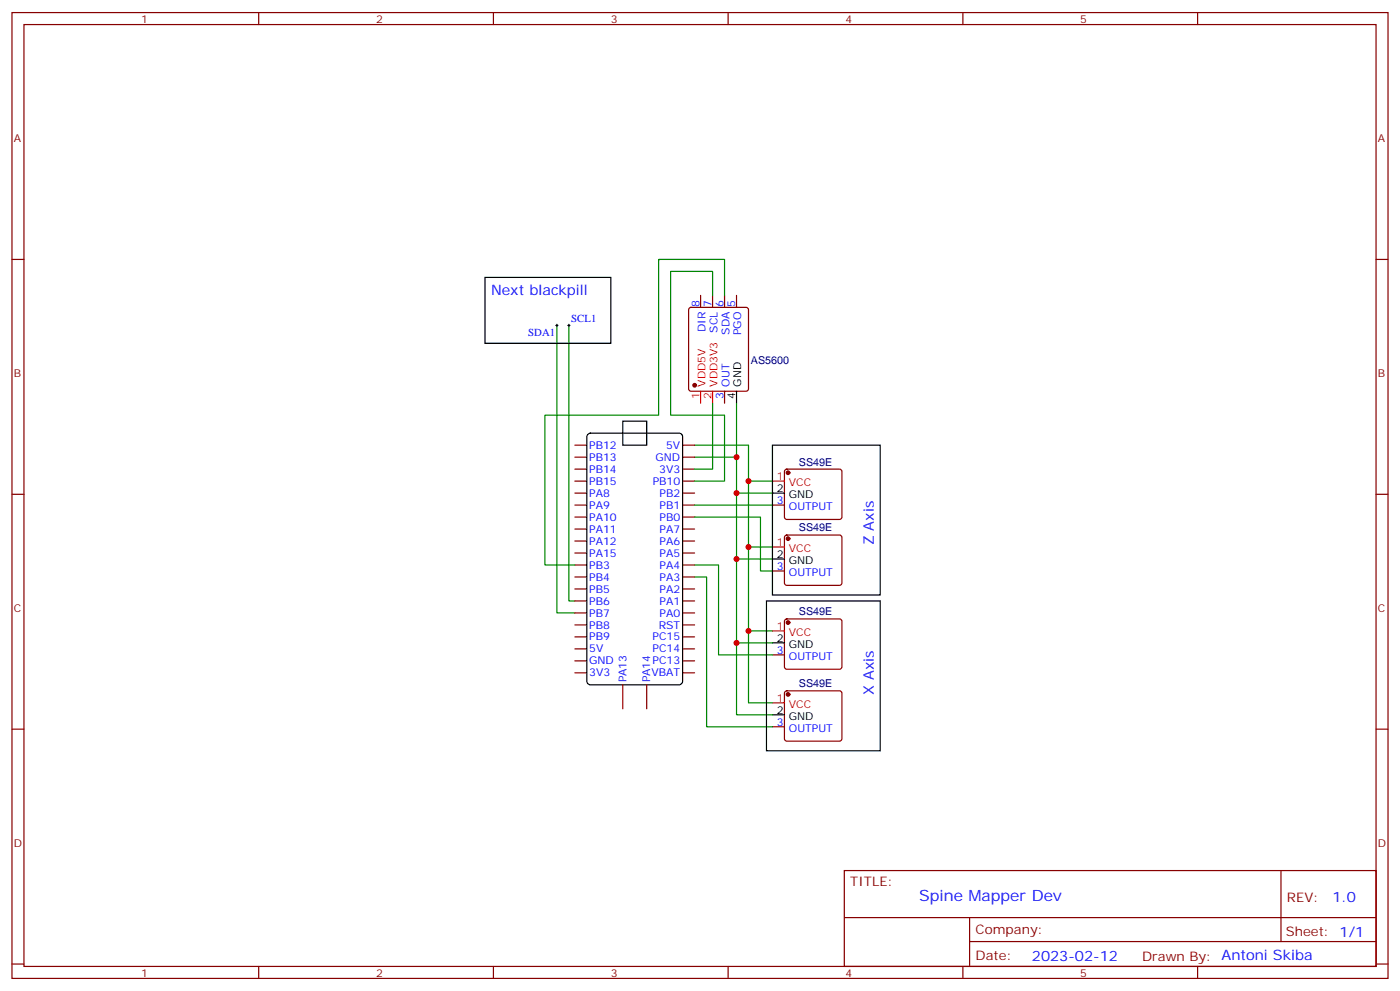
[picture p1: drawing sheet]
<svg xmlns="http://www.w3.org/2000/svg" width="412mm" height="292mm" viewBox="0 0 412 292" stroke-linecap="round" stroke-linejoin="round" font-family="sans-serif">
<g fill="none" stroke="#870000" stroke-width=".35">
<path d="M3.5 3.7h405.4v284.3h-405.4zM7.1 7.2h398.2v277.3h-398.2zM76.2 3.7v3.5M145.3 3.7v3.5M214.5 3.7v3.5M283.6 3.7v3.5M352.8 3.7v3.5M3.5 76.4h3.6M405.3 76.4h3.6M203.1 90.7l.5-.2h16.2l.5 .2 .2 .5v23.3l-.2 .5-.5 .2h-16.2l-.5-.3-.3-.4v-23.3zM206.4 87v3.5M209.9 87v3.5"/>
<path d="M213.4 87v3.5M217 87v3.5M213.4 115.2v3.5M169.3 138.1h3.6M169.3 134.6h3.6M169.3 131.1h3.6M201.1 138.1h3.5M201.1 134.6h3.5M201.1 131.1h3.5M231.3 138.3l.5-.2h15.5l.5 .2 .2 .5v13.4l-.2 .5-.5 .2h-15.5l-.5-.2-.2-.5v-13.4zM3.5 145.5h3.6M169.3 159.3h3.6"/>
<path d="M169.3 155.8h3.6M169.3 152.2h3.6M169.3 148.7h3.6M169.3 145.2h3.6M169.3 141.6h3.6M201.1 159.3h3.5M201.1 155.8h3.5M201.1 152.2h3.5M201.1 148.7h3.5M201.1 145.2h3.5M201.1 141.6h3.5M227.5 148.7h3.6"/>
<path d="M231.3 157.7l.5-.2h15.5l.5 .2 .2 .5v13.4l-.2 .5-.5 .2h-15.5l-.5-.2-.2-.5v-13.4zM405.3 145.5h3.6M169.3 176.9h3.6M169.3 173.4h3.6M169.3 169.9h3.6M169.3 166.3h3.6M169.3 162.8h3.6M201.1 176.9h3.5M201.1 173.4h3.5M201.1 169.9h3.5M201.1 166.3h3.5M201.1 162.8h3.5"/>
<path d="M227.5 168.1h3.6M169.3 198.1h3.6M169.3 194.6h3.6M169.3 191h3.6M169.3 187.5h3.6M169.3 180.4h3.6M169.3 184h3.6M201.1 198.1h3.5M201.1 194.6h3.5M201.1 191h3.5M201.1 187.5h3.5M201.1 180.4h3.5"/>
<path d="M201.1 184h3.5M227.5 192.8h3.6M231.3 182.4l.5-.2h15.5l.5 .2 .2 .5v13.4l-.2 .5-.5 .2h-15.5l-.5-.2-.2-.5v-13.4zM3.5 214.7h3.6M183.4 201.6v7.1M190.5 201.6v7.1M227.5 214h3.6M231.3 203.6l.5-.2h15.5l.5 .2 .2 .5v13.4l-.2 .5-.5 .2h-15.5l-.5-.2-.2-.5v-13.4zM405.3 214.7h3.6M248.7 256.3h156.6v28.2h-156.6zM377.3 256.3v20.9M248.7 270.1h156.5"/>
<path d="M285.6 277.2h119.6M285.6 270.1v14.2M3.5 283.8h3.6M76.2 284.5v3.5M145.3 284.5v3.5M214.5 284.5v3.5M283.6 284.5v3.5M352.8 284.5v3.5M405.3 283.8h3.6"/>
</g>
<g fill="#870000" stroke="#870000" stroke-width=".35">
<circle cx="232.1" cy="183.3" r=".53"/>
<circle cx="232.1" cy="204.4" r=".53"/>
<circle cx="204.6" cy="113.4" r=".53"/>
<circle cx="232.1" cy="158.6" r=".53"/>
<circle cx="232.1" cy="139.2" r=".53"/>
</g>
<path d="M206.4 115.2v3.5M209.9 115.2v3.5M227.5 141.6h3.6M227.5 161h3.6M227.5 185.7h3.6M227.5 206.9h3.6" fill="none" stroke="#f00" stroke-width=".35"/>
<path d="M142.9 81.7h37v19.4h-37zM217 115.2v3.5M173.1 128l.8-.5h26.1l.7 .2 .3 .6 .1 72.3-.3 .6-.5 .4h-26.4l-.6-.2-.4-.6v-72.2zM183.4 124h7.1v7.1h-7.1zM227.5 131.1h31.8v44.1h-31.8zM227.5 145.2h3.6M225.8 176.9h33.5v44.1h-33.5zM227.5 164.6h3.6M227.5 189.3h3.6M227.5 210.4h3.6" fill="none" stroke="#000" stroke-width=".35"/>
<g fill="none" stroke="#008700" stroke-width=".35">
<path d="M164 95.8v84.6h5.3M167.6 95.8v81.1h1.7M209.9 87v-7.1h-12.3v42.3h15.8v19.4h-8.8M213.4 87v-10.6h-19.4v45.8h-33.5v44.1h8.8M209.9 118.7v19.4h-5.3M217 118.7v15.9M204.6 131.1h15.9v75.8h7M204.6 134.6h12.4v75.8h10.5M204.6 152.2h19.4v15.9h3.5M204.6 148.7h22.9M217 145.2h10.5M220.5 141.6h7"/>
<path d="M204.6 169.9h3.5v44.1h19.4M204.6 166.3h7.1v26.5h15.8M217 164.6h10.5M220.5 161h7M217 189.3h10.5M220.5 185.7h7"/>
</g>
<path d="M163.7 95.8h.7M164 95.4v.7M167.2 95.8h.7M167.6 95.4v.7" fill="none" stroke="#000" stroke-width=".29"/>
<g fill="#c00">
<circle cx="217" cy="134.6" r=".88"/>
<circle cx="217" cy="189.3" r=".88"/>
<circle cx="220.5" cy="185.7" r=".88"/>
<circle cx="217" cy="164.6" r=".88"/>
<circle cx="220.5" cy="161" r=".88"/>
<circle cx="217" cy="145.2" r=".88"/>
<circle cx="220.5" cy="141.6" r=".88"/>
</g>
<text font-size="4.6" fill="#00f" x="270.8" y="265.3">Spine Mapper Dev</text>
<g font-size="4.2" fill="#00f">
<text x="144.6" y="87">Next blackpill</text>
<text x="257.4" y="160.6" transform="rotate(-90 257.4 160.6)">Z Axis</text>
<text x="257.4" y="204.7" transform="rotate(-90 257.4 204.7)">X Axis</text>
<text x="392.5" y="265.6">1.0</text>
<text x="304" y="282.9">2023-02-12</text>
</g>
<g font-size="3.9" fill="#800">
<text x="250.5" y="260.9">TITLE:</text>
<text x="379.1" y="265.6">REV:</text>
<text x="287.4" y="275.1">Company:</text>
<text x="378.7" y="275.7">Sheet: 1/1</text>
<text x="287.4" y="282.8">Date:</text>
<text x="336.4" y="282.8">Drawn By: Antoni Skiba</text>
</g>
<g font-size="3.2" fill="#800">
<text x="41.6" y="6.7">1</text>
<text x="110.8" y="6.7">2</text>
<text x="179.9" y="6.7">3</text>
<text x="249.1" y="6.7">4</text>
<text x="318.2" y="6.7">5</text>
<text x="4.1" y="41.8">A</text>
<text x="405.9" y="41.8">A</text>
<text x="4.1" y="110.9">B</text>
<text x="405.9" y="110.9">B</text>
<text x="4.1" y="180.1">C</text>
<text x="405.9" y="180.1">C</text>
<text x="4.1" y="249.2">D</text>
<text x="405.9" y="249.2">D</text>
<text x="41.6" y="287.5">1</text>
<text x="110.8" y="287.5">2</text>
<text x="179.9" y="287.5">3</text>
<text x="249.1" y="287.5">4</text>
<text x="318.2" y="287.5">5</text>
</g>
<g font-size="3.2" fill="#00f">
<text x="168.3" y="94.9">SCL1</text>
<text x="206" y="90.3" transform="rotate(-90 206 90.3)">8</text>
<text x="209.5" y="90.3" transform="rotate(-90 209.5 90.3)">7</text>
<text x="213.1" y="90.3" transform="rotate(-90 213.1 90.3)">6</text>
<text x="216.6" y="90.3" transform="rotate(-90 216.6 90.3)">5</text>
<text x="155.6" y="99">SDA1</text>
<text x="207.8" y="97.8" transform="rotate(-90 207.8 97.8)">DIR</text>
<text x="211.3" y="97.9" transform="rotate(-90 211.3 97.9)">SCL</text>
<text x="214.8" y="98.6" transform="rotate(-90 214.8 98.6)">SDA</text>
<text x="218.4" y="98.7" transform="rotate(-90 218.4 98.7)">PGO</text>
<text x="214.8" y="113.9" transform="rotate(-90 214.8 113.9)">OUT</text>
<text x="213.1" y="117.4" transform="rotate(-90 213.1 117.4)">3</text>
<text x="173.6" y="135.6">PB13</text>
<text x="173.6" y="132.1">PB12</text>
<text x="193.1" y="135.6">GND</text>
<text x="196.2" y="132.1">5V</text>
<text x="173.6" y="142.7">PB15</text>
<text x="173.6" y="139.2">PB14</text>
<text x="192.3" y="142.7">PB10</text>
<text x="194.2" y="139.2">3V3</text>
<text x="173.6" y="149.8">PA9</text>
<text x="173.6" y="146.2">PA8</text>
<text x="194.3" y="149.8">PB1</text>
<text x="194.3" y="146.2">PB2</text>
<text x="228.9" y="148.3">3</text>
<text x="173.6" y="153.3">PA10</text>
<text x="194.3" y="153.3">PB0</text>
<text x="232.4" y="150.1">OUTPUT</text>
<text x="173.6" y="160.3">PA12</text>
<text x="173.6" y="156.8">PA11</text>
<text x="194.3" y="160.3">PA6</text>
<text x="194.3" y="156.8">PA7</text>
<text x="173.6" y="167.4">PB3</text>
<text x="173.6" y="163.9">PA15</text>
<text x="194.3" y="167.4">PA4</text>
<text x="194.3" y="163.9">PA5</text>
<text x="228.9" y="167.7">3</text>
<text x="173.6" y="170.9">PB4</text>
<text x="194.3" y="170.9">PA3</text>
<text x="232.4" y="169.5">OUTPUT</text>
<text x="173.6" y="178">PB6</text>
<text x="173.6" y="174.4">PB5</text>
<text x="194.3" y="178">PA1</text>
<text x="194.3" y="174.4">PA2</text>
<text x="173.6" y="185">PB8</text>
<text x="173.6" y="181.5">PB7</text>
<text x="194" y="185">RST</text>
<text x="194.3" y="181.5">PA0</text>
<text x="173.6" y="188.6">PB9</text>
<text x="192.2" y="188.6">PC15</text>
<text x="173.6" y="195.6">GND</text>
<text x="173.6" y="192.1">5V</text>
<text x="192.2" y="195.6">PC13</text>
<text x="192.2" y="192.1">PC14</text>
<text x="228.9" y="192.4">3</text>
<text x="232.4" y="194.2">OUTPUT</text>
<text x="173.6" y="199.1">3V3</text>
<text x="184.5" y="200.9" transform="rotate(-90 184.5 200.9)">PA13</text>
<text x="191.6" y="200.9" transform="rotate(-90 191.6 200.9)">PA14</text>
<text x="191.9" y="199.1">VBAT</text>
<text x="228.9" y="213.6">3</text>
<text x="232.4" y="215.4">OUTPUT</text>
</g>
<g font-size="3.2" fill="#000080">
<text x="221.2" y="107.2">AS5600</text>
<text x="235.3" y="137.1">SS49E</text>
<text x="235.3" y="156.5">SS49E</text>
<text x="235.3" y="181.2">SS49E</text>
<text x="235.3" y="202.3">SS49E</text>
</g>
<g font-size="3.2" fill="#f00">
<text x="207.8" y="113.9" transform="rotate(-90 207.8 113.9)">VDD5V</text>
<text x="211.3" y="113.9" transform="rotate(-90 211.3 113.9)">VDD3V3</text>
<text x="206" y="117.4" transform="rotate(-90 206 117.4)">1</text>
<text x="209.5" y="117.4" transform="rotate(-90 209.5 117.4)">2</text>
<text x="228.9" y="141.3">1</text>
<text x="232.4" y="143.1">VCC</text>
<text x="228.9" y="160.7">1</text>
<text x="232.4" y="162.5">VCC</text>
<text x="228.9" y="185.4">1</text>
<text x="232.4" y="187.1">VCC</text>
<text x="228.9" y="206.6">1</text>
<text x="232.4" y="208.3">VCC</text>
</g>
<g font-size="3.2">
<text x="218.4" y="113.9" transform="rotate(-90 218.4 113.9)">GND</text>
<text x="216.6" y="117.4" transform="rotate(-90 216.6 117.4)">4</text>
<text x="228.9" y="144.8">2</text>
<text x="232.4" y="146.6">GND</text>
<text x="228.9" y="164.2">2</text>
<text x="232.4" y="166">GND</text>
<text x="228.9" y="188.9">2</text>
<text x="232.4" y="190.7">GND</text>
<text x="228.9" y="210.1">2</text>
<text x="232.4" y="211.8">GND</text>
</g>
</svg>
